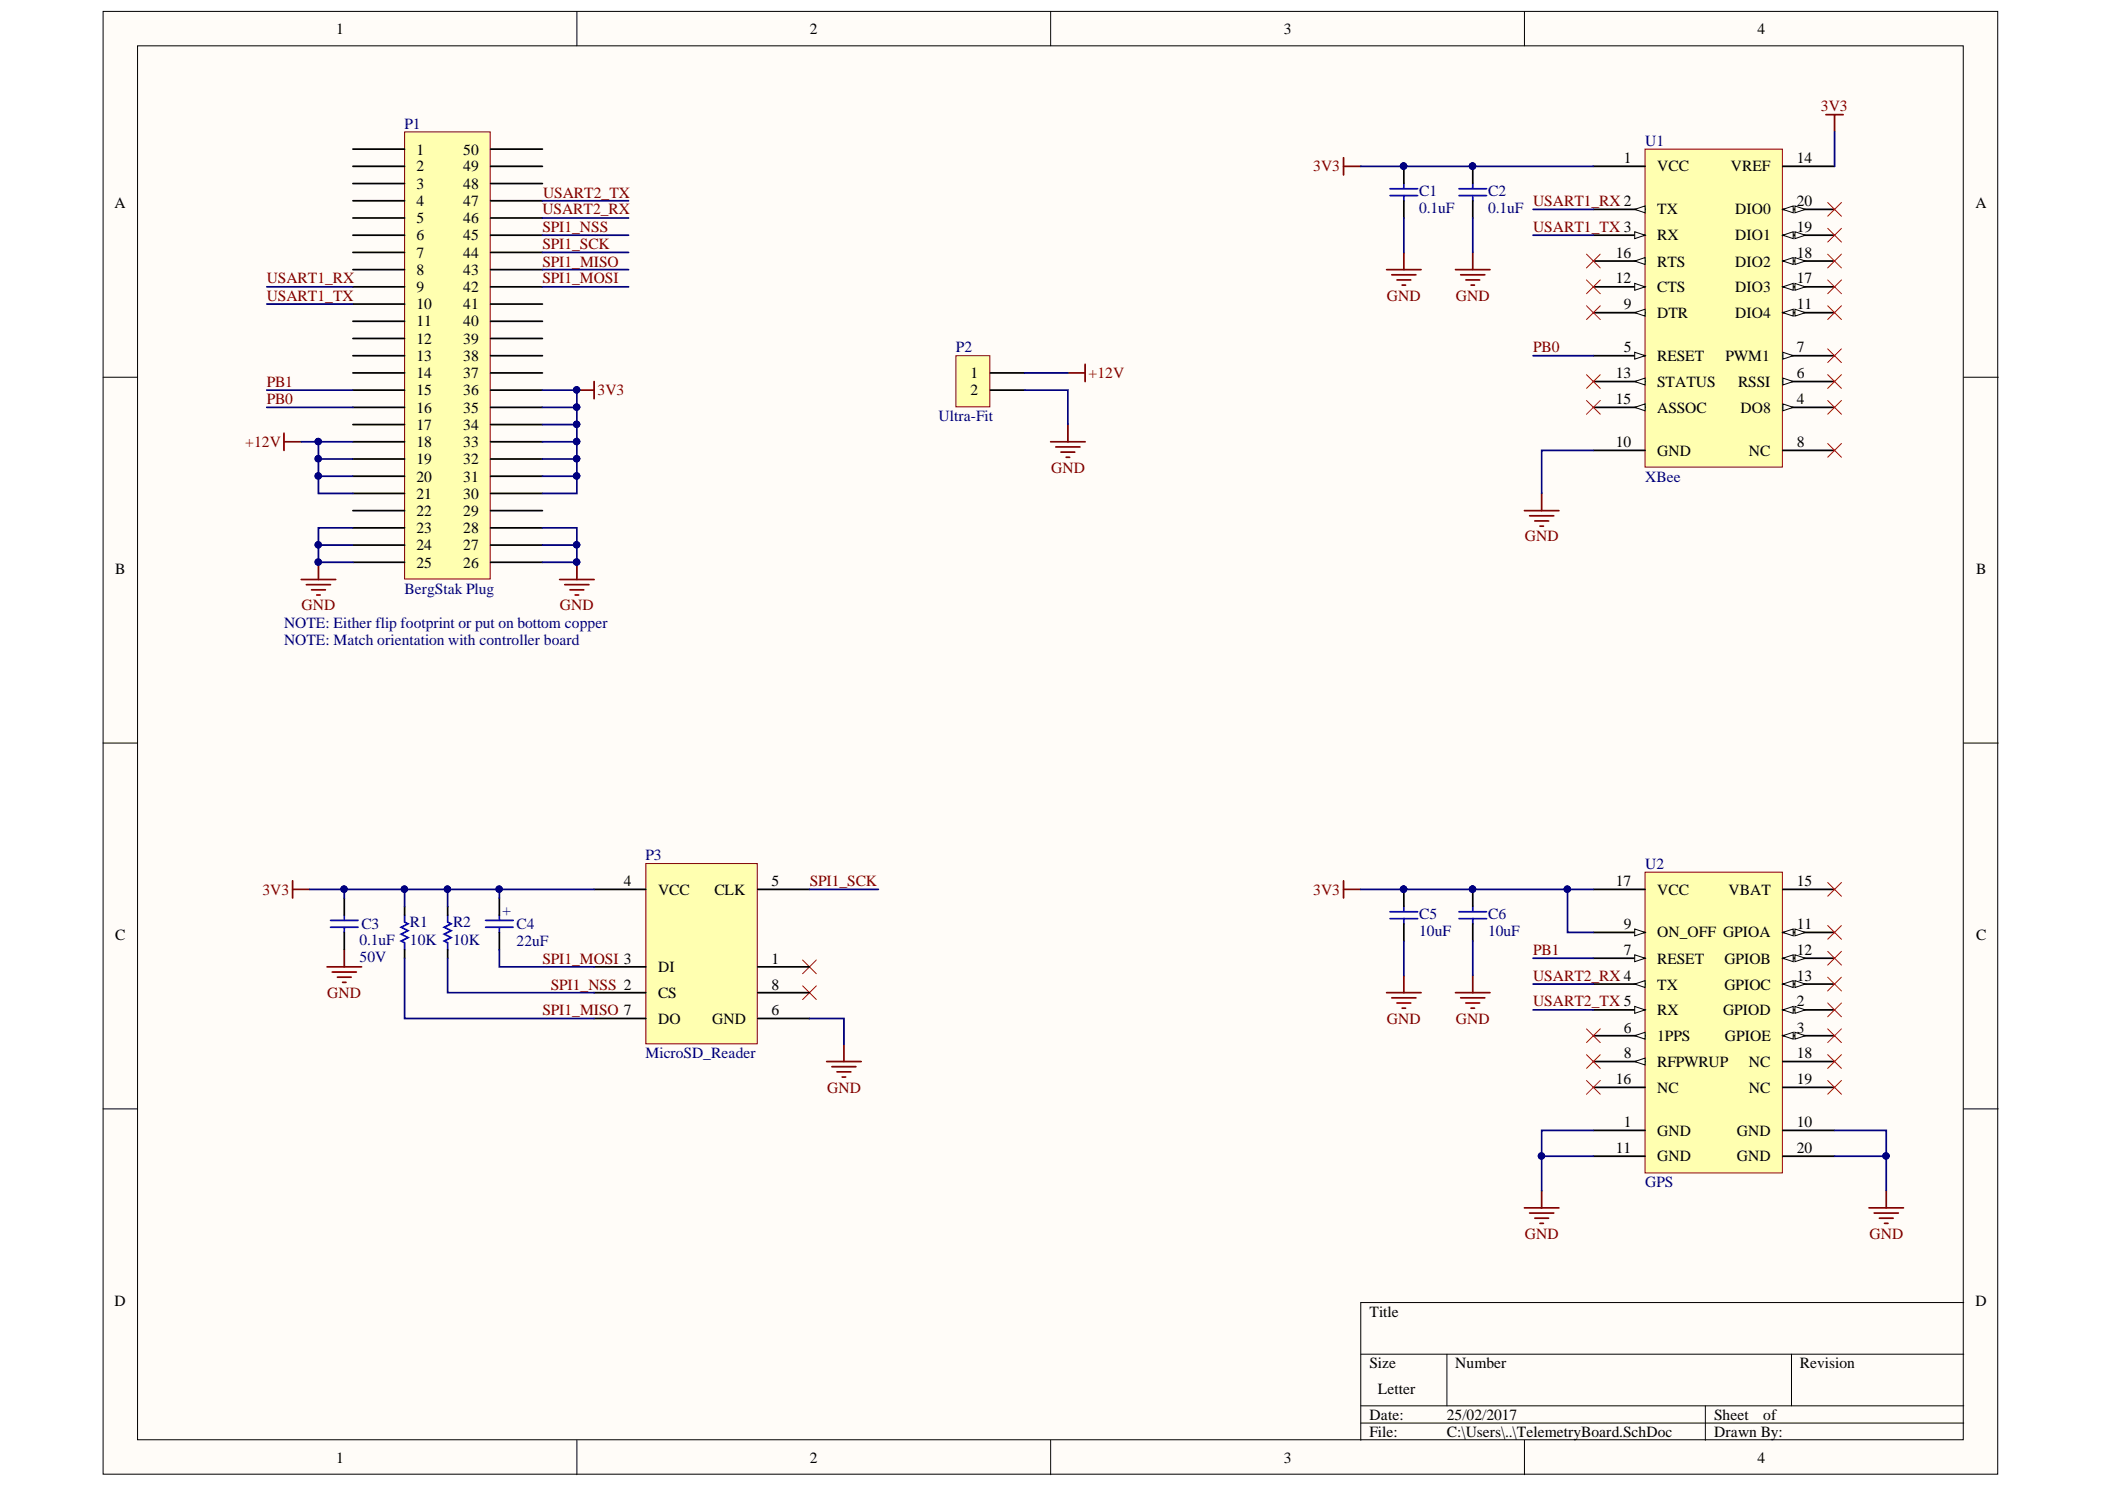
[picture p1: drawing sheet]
# Altium project TelemetryBoard.PrjPcb
1 sheet, 13 parts. Net scope: global (net labels, ports and power ports of the same name join across sheets).
Board file: TelemetryBoardPCB.PcbDoc

## Sheet TelemetryBoard.SchDoc
size Letter; PageSetup: Record=PageOptions¦CenterHorizontal=True¦CenterVertical=True¦PrintScale=1.00¦XCorrection=1.00¦YCorrection=1.00¦PrintKind=1¦BorderSize=5000000¦LeftOffset=0¦BottomOffset=0¦Orientation=2¦PaperLength=1000¦PaperWidth=1000¦Scale=100¦PaperSource=7¦PrintQuality=-3¦MediaType=1¦DitherType=10¦PrintScaleMode=1¦PaperKind=Letter¦PaperIndex=1

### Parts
C1  0.1uF  [0603]
C2  0.1uF  [0603]
C3  0.1uF  Voltage: 50V  [CAPC1608X06N]
C4  22uF  [CAP TANT 22UF 6.3V 10% 1206]
C5  10uF  [0603]
C6  10uF  [0603]
P1  BergStak Plug  [609-5226-1-ND]
P2  Ultra-Fit  [WM11673-ND]
P3  MicroSD_Reader  [MicroSD_reader]
R1  10K  [RESC1608X06N]
R2  10K  [RESC1608X06N]
U1  XBee  [XBee-PRO]
U2  GPS  [EVM-GPS-F4]

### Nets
3V3: C1.2 C2.2 C3.2 C4.2 C5.2 C6.2 P1.30 P1.31 P1.32 P1.33 P1.34 P1.35 P1.36 P3.4(VCC) R1.2 R2.2 U1.1(VCC) U1.14(VREF) U2.9(ON_OFF) U2.17(VCC)
+12V: P1.18 P1.19 P1.20 P1.21 P2.1
GND: C1.1 C2.1 C3.1 C5.1 C6.1 P1.23 P1.24 P1.25 P1.26 P1.27 P1.28 P2.2 P3.6(GND) U1.10(GND) U2.1(GND) U2.10(GND) U2.11(GND) U2.20(GND)
PB0: P1.16 U1.5(RESET)
PB1: P1.15 U2.7(RESET)
SPI1_MISO: P1.43 P3.7(DO) R1.1
SPI1_MOSI: C4.1 P1.42 P3.3(DI)
SPI1_NSS: P1.45 P3.2(CS) R2.1
SPI1_SCK: P1.44 P3.5(CLK)
USART1_RX: P1.9 U1.2(TX)
USART1_TX: P1.10 U1.3(RX)
USART2_RX: P1.46 U2.4(TX)
USART2_TX: P1.47 U2.5(RX)

Not connected (* = marked no-connect by the designer): P1 1 2 3 4 5 6 7 8 11 12 13 14 17 22 29 37 38 39 40 41 48 49 50; P3 1* 8*; U1 4(DO8)* 6(RSSI)* 7(PWM1)* 8(NC)* 9(DTR)* 11(DIO4)* 12(CTS)* 13(STATUS)* 15(ASSOC)* 16(RTS)* 17(DIO3)* 18(DIO2)* 19(DIO1)* 20(DIO0)*; U2 2(GPIOD)* 3(GPIOE)* 6(1PPS)* 8(RFPWRUP)* 12(GPIOB)* 13(GPIOC)* 15(VBAT)* 16(NC)* 18(NC)* 19(NC)*

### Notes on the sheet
- (near P1) NOTE: Either flip footprint or put on bottom copper
- NOTE: Match orientation with controller board
